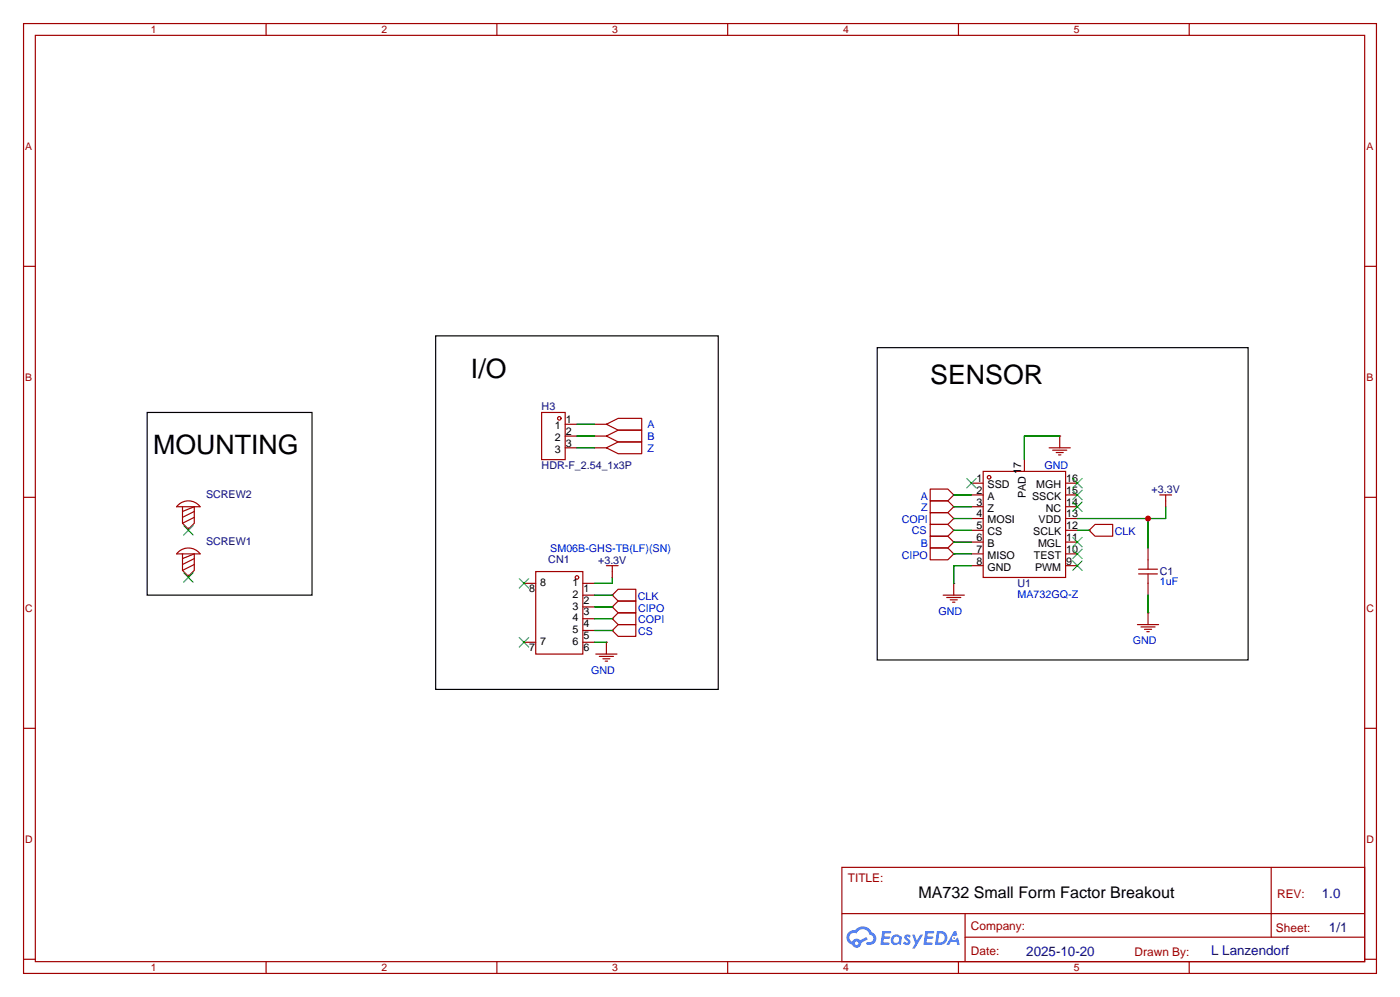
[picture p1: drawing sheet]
<svg xmlns="http://www.w3.org/2000/svg" width="302mm" height="215mm" viewBox="0 0 302 215" stroke-linecap="round" stroke-linejoin="round" font-family="sans-serif">
<g fill="none" stroke="#a10000" stroke-width=".25">
<path d="M5.1 5.1h291.8v204.7h-291.8zM7.6 7.6h286.8v199.7h-286.8zM57.4 5.1v2.5M107.2 5.1v2.5M157 5.1v2.5M206.8 5.1v2.5M256.5 5.1v2.5M5.1 57.4h2.5M294.4 57.4h2.5M5.1 107.2h2.5M294.4 107.2h2.5M5.1 157h2.5"/>
<path d="M294.4 157h2.5M181.6 186.9h112.8v20.4h-112.8zM181.6 196.9h112.7M208.2 196.9v10.2M274.2 187v15M5.1 206.8h2.5M57.4 207.3v2.5M107.2 207.3v2.5M157 207.3v2.5M206.8 207.3v2.5M208.2 202h86.1M256.5 207.3v2.5"/>
<path d="M294.4 206.8h2.5"/>
</g>
<g fill="#5487ff">
<path d="M195.3 201.6l.5-.2 .4 .1 .3 .2-.3 .5a.33 .33 0 0 0-.2-.3 .33 .33 0 0 0-.4 .1l.1 .1a.86 .86 0 0 1 .6 .6 .86 .86 0 0 1-.3 .9l-.6 .1-.6-.4 .3-.4 .5 .3 .3-.1-.1-.2a.88 .88 0 0 1-.5-1.3z"/>
<path d="M196.8 201.4h.5l.5 1.3 .7-1.3h.6l-1.7 3.1h-.6l.6-1.2z"/>
<path d="M190.3 200.7h1.7l.2 .1-.1 .4h-1.3v.6h1l.3 .3-.3 .2h-1.1l-.1 .8 1.2 .1 .1 .2-.1 .2h-1.9z"/>
<path d="M199.6 200.7h1.7l.2 .1-.1 .4h-1.3l-.1 .6h1.1l.2 .3-.2 .2h-1.1l-.1 .8 1.2 .1 .1 .2-.1 .2h-1.9z"/>
<path d="M205.8 200.7h.5l.2 .9-.4 .2a.5 .5 0 0 0-.7 .2 .5 .5 0 0 0 .3 .7 .5 .5 0 0 0 .6-.5l.3-.1 .5 1.5h-.6l-.2-.6h-1.2l-.3 .6h-.7z"/>
<path d="M202.1 200.7l-.4 2.9h.9a1.51 1.51 0 0 0 1.8-1.5 1.51 1.51 0 0 0-1.8-1.4zM202.6 201.2a1.02 1.02 0 0 1 1.2 1.1 1.02 1.02 0 0 1-1.5 .8z"/>
<path d="M192.6 201.7a1.11 1.11 0 0 0-.3 1.6 1.11 1.11 0 0 0 1.6 .2l.4 .1 .2-1.6-.4-.2a1.02 1.02 0 0 0-1.5-.1zM192.6 202.5a.7 .7 0 0 1 1.4 0 .7 .7 0 0 1-1.4 0z"/>
<path d="M183.1 200.9a1.58 1.58 0 0 0 .7 2.7 1.01 1.01 0 0 0 1.2 .7 1.01 1.01 0 0 0 .8-1.1l1.4-.7-.3-.6-1.4 .7a1.03 1.03 0 0 0-1.7 .4 1 1 0 0 1-.5-1.4 1 1 0 0 1 1.5-.4 1.49 1.49 0 0 1 1.5-.9 1.49 1.49 0 0 1 1.3 1.2 .82 .82 0 0 1 .8 1 .82 .82 0 0 1-1.2 .5l-.3 .2v.3a1.4 1.4 0 0 0 2-.6 1.4 1.4 0 0 0-.8-2 2.19 2.19 0 0 0-3.7-.4l-.8 .1zM184.4 203.3a.4 .4 0 0 1 .8 0 .4 .4 0 0 1-.8 0z"/>
<circle cx="205.8" cy="202.2" r=".19"/>
</g>
<g fill="none" stroke="#a10000" stroke-width=".25">
<path d="M116.8 88.9h5.1v10.2h-5.1zM121.9 96.5h2.6M121.9 91.4h2.6M121.9 94h2.6M128.3 96.5h2.5M128.3 91.4h2.5M128.3 94h2.5M130.8 91.4l2.5-1.2h5.1v2.5h-5.1zM130.8 94l2.5-1.3h5.1v2.5h-5.1zM130.8 96.5l2.5-1.3h5.1v2.6h-5.1zM221 99.1v2.5M226.3 96.5h4.6"/>
<path d="M227.1 97h3M227.8 97.5h1.6M228.3 98h.6M228.6 94h.1M228.6 94v2.5M38.5 118.9a3.2 3.2 0 0 1 4.7 .5h-5.1zM38.5 108.7a3.2 3.2 0 0 1 4.7 .5h-5.1zM39.4 119.4v3.5l1.2 1.3 1.3-1.3v-3.5l-2.5 1M39.4 109.2v3.6l1.2 1.2 1.3-1.2v-3.6l-2.5 1M40.6 113.8v.5M41.9 110.2l-2.5 1.3M41.9 111.5l-2.5 1.3"/>
<path d="M200.7 110.5h3.8l1.2 1.3-1.2 1.2h-3.8zM200.7 113h3.8l1.2 1.3-1.2 1.3h-3.8zM200.7 118.1h3.8l1.2 1.3-1.2 1.2h-3.8zM200.7 105.4h3.8l1.2 1.3-1.2 1.2h-3.8zM200.7 107.9h3.8l1.2 1.3-1.2 1.3h-3.8zM200.7 115.6h3.8l1.2 1.2-1.2 1.3h-3.8zM205.7 111.8h.1M205.7 114.3h.1M205.7 119.4h.1M205.7 106.7h.1M205.7 109.2h.1M205.7 116.8h.1"/>
<path d="M209.5 104.1h2.6M209.5 106.7h2.6M209.5 109.2h2.6M209.5 111.8h2.6M209.5 114.3h2.6M209.5 116.8h2.6M209.5 119.4h2.6M212.1 101.6h17.8v22.9h-17.8zM229.9 104.1h2.5M229.9 106.7h2.5M229.9 109.2h2.5M229.9 111.8h2.5"/>
<path d="M229.9 114.3h2.5M229.9 116.8h2.5M229.9 119.4h2.5M234.9 114.3h.1M236.2 113h3.8v2.6h-3.8l-1.3-1.3zM247.6 118.1v4.6M250.2 106.7h2.5M251.5 106.7v2.5M40.6 124v.5M41.9 120.4l-2.5 1.3M41.9 121.7l-2.5 1.2M113 125.7h2.6"/>
<path d="M113 138.4h2.6M115.6 123.2h10.1v17.8h-10.1zM125.7 125.7h2.6M125.7 128.3h2.6M125.7 130.8h2.6M125.7 133.3h2.6M125.7 135.9h2.6M125.7 138.4h2.6M130.8 138.4h.1M130.8 121.9h2.5M130.8 138.4v2.6M132.1 128.3l1.2-1.3h3.9v2.5h-3.9z"/>
<path d="M132.1 128.3h.1M132.1 130.8l1.2-1.3h3.9v2.6h-3.9zM132.1 130.8h.1M132.1 133.3l1.2-1.2h3.9v2.5h-3.9zM132.1 133.3h.1M132.1 135.9l1.2-1.3h3.9v2.6h-3.9zM132.1 135.9h.1M132.1 121.9v2.6M203.5 128.3h4.5M204.2 128.8h3.1M205 129.3h1.5M205.5 129.8h.5"/>
<path d="M205.7 125.7h.1M205.7 125.7v2.6M209.5 121.9h2.6M229.9 121.9h2.5M245.4 134.6h4.5M245.6 123.7h4.1M245.6 122.7h4.1M246.1 135.1h3.1M246.9 135.6h1.5M247.4 136.1h.5M247.6 132.1h.1M247.6 123.7v4.6"/>
<path d="M247.6 132.1v2.5M128.5 141h4.6M129.3 141.5h3M130 142h1.6M130.6 142.5h.5"/>
<circle cx="120.6" cy="90.2" r=".38"/>
<circle cx="213.4" cy="102.9" r=".38"/>
<circle cx="124.5" cy="124.5" r=".38"/>
</g>
<g fill="none" stroke="#3c3" stroke-width=".25">
<path d="M39.6 113.3l2.1 2M41.7 113.3l-2.1 2M208.5 103.1l2.1 2.1M210.6 103.1l-2.1 2.1M231.4 118.4l2 2M231.4 115.8l2 2.1M231.4 108.2l2 2M231.4 105.7l2 2M231.4 103.1l2 2.1M233.4 118.4l-2 2M233.4 115.8l-2 2.1M233.4 108.2l-2 2"/>
<path d="M233.4 105.7l-2 2M233.4 103.1l-2 2.1M39.6 123.4l2.1 2.1M41.7 123.4l-2.1 2.1M112 137.4l2 2M112 124.7l2 2M114 137.4l-2 2M114 124.7l-2 2M231.4 120.9l2 2M233.4 120.9l-2 2"/>
</g>
<g fill="none" stroke="#008700" stroke-width=".25">
<path d="M124.5 94h3.8M124.5 91.4h3.8M124.5 96.5h3.8M228.6 94h-7.6v5.1M205.7 111.8h3.8M205.7 114.3h3.8M205.7 119.4h3.8M205.7 116.8h3.8M205.7 109.2h3.8M205.7 106.7h3.8M232.4 114.3h2.5M247.6 111.8v6.3"/>
<path d="M251.5 109.2v2.6h-19.1M128.3 130.8h3.8M128.3 128.3h3.8M128.3 133.3h3.8M128.3 135.9h3.8M128.3 138.4h2.5M132.1 124.5v1.2h-3.8M209.5 121.9h-3.8v3.8M247.6 128.3v3.8"/>
</g>
<path d="M94 72.4h60.9v76.2h-60.9zM189.2 74.9h80v67.3h-80zM31.7 88.9h35.6v39.4h-35.6z" fill="none" stroke="#000" stroke-width=".25"/>
<circle cx="247.7" cy="111.8" r=".63" fill="#c00"/>
<g font-size="5.8">
<text x="101.6" y="81.4">I/O</text>
<text x="200.7" y="82.7">SENSOR</text>
<text x="33" y="97.9">MOUNTING</text>
</g>
<text font-size="3.5" x="198.1" y="193.6">MA732 Small Form Factor Breakout</text>
<g font-size="2.9" fill="#000080">
<text x="285.1" y="193.5">1.0</text>
<text x="286.7" y="200.9">1/1</text>
<text x="221.4" y="206">2025-10-20</text>
<text x="261.3" y="205.9">L Lanzendorf</text>
</g>
<g font-size="2.6" fill="#a00000">
<text x="182.9" y="190.1">TITLE:</text>
<text x="275.5" y="193.5">REV:</text>
<text x="209.5" y="200.4">Company:</text>
<text x="275.2" y="200.8">Sheet:</text>
<text x="209.5" y="205.9">Date:</text>
<text x="244.8" y="205.9">Drawn By:</text>
</g>
<g font-size="2.3" fill="#000080">
<text x="116.8" y="88.4">H3</text>
<text x="116.8" y="101.1">HDR-F_2.54_1x3P</text>
<text x="44.4" y="107.2">SCREW2</text>
<text x="248.4" y="106.2">+3.3V</text>
<text x="44.4" y="117.4">SCREW1</text>
<text x="118.3" y="121.4">CN1</text>
<text x="129" y="121.5">+3.3V</text>
<text x="250.2" y="123.9">C1</text>
<text x="219.5" y="126.5">U1</text>
</g>
<g font-size="2.3">
<text x="119.7" y="92.5">1</text>
<text x="119.7" y="95">2</text>
<text x="122" y="91.2">1</text>
<text x="122" y="93.8">2</text>
<text x="119.7" y="97.6">3</text>
<text x="122" y="96.3">3</text>
<text x="210.7" y="103.9">1</text>
<text x="210.7" y="106.5">2</text>
<text x="213" y="105.2">SSD</text>
<text x="213" y="107.7">A</text>
<text x="220.3" y="102.1" transform="rotate(-90 220.3 102.1)">17</text>
<text x="221.3" y="107.3" transform="rotate(-90 221.3 107.3)">PAD</text>
<text x="222.6" y="107.7">SSCK</text>
<text x="223.5" y="105.2">MGH</text>
<text x="230" y="106.5">15</text>
<text x="230" y="103.9">16</text>
<text x="210.7" y="109">3</text>
<text x="210.7" y="111.5">4</text>
<text x="213" y="110.3">Z</text>
<text x="213" y="112.8">MOSI</text>
<text x="224.1" y="112.8">VDD</text>
<text x="225.6" y="110.3">NC</text>
<text x="230" y="111.5">13</text>
<text x="230" y="109">14</text>
<text x="210.7" y="114.1">5</text>
<text x="210.7" y="116.6">6</text>
<text x="210.7" y="119.2">7</text>
<text x="213" y="115.3">CS</text>
<text x="213" y="117.9">B</text>
<text x="222.9" y="115.3">SCLK</text>
<text x="223.9" y="117.9">MGL</text>
<text x="230" y="119.2">10</text>
<text x="230" y="116.6">11</text>
<text x="230" y="114.1">12</text>
<text x="210.7" y="121.7">8</text>
<text x="213" y="120.4">MISO</text>
<text x="213" y="123">GND</text>
<text x="223" y="120.4">TEST</text>
<text x="223.3" y="123">PWM</text>
<text x="230" y="121.7">9</text>
<text x="114.2" y="127.6">8</text>
<text x="116.5" y="126.3">8</text>
<text x="123.5" y="126.3">1</text>
<text x="123.5" y="128.8">2</text>
<text x="123.5" y="131.4">3</text>
<text x="125.9" y="127.6">1</text>
<text x="125.9" y="130.1">2</text>
<text x="123.5" y="133.9">4</text>
<text x="123.5" y="136.5">5</text>
<text x="125.9" y="132.7">3</text>
<text x="125.9" y="135.2">4</text>
<text x="125.9" y="137.7">5</text>
<text x="114.2" y="140.3">7</text>
<text x="116.5" y="139">7</text>
<text x="123.5" y="139">6</text>
<text x="125.9" y="140.3">6</text>
</g>
<g font-size="2.3" fill="#00f">
<text x="139.7" y="92.2">A</text>
<text x="139.7" y="94.8">B</text>
<text x="139.7" y="97.3">Z</text>
<text x="225.3" y="101.1">GND</text>
<text x="198.6" y="107.7">A</text>
<text x="194.5" y="112.8">COPI</text>
<text x="198.7" y="110.2">Z</text>
<text x="118.7" y="118.9">SM06B-GHS-TB(LF)(SN)</text>
<text x="196.7" y="115.2">CS</text>
<text x="198.6" y="117.9">B</text>
<text x="240.5" y="115.3">CLK</text>
<text x="194.5" y="120.4">CIPO</text>
<text x="137.6" y="129.3">CLK</text>
<text x="137.7" y="131.8">CIPO</text>
<text x="219.5" y="128.8">MA732GQ-Z</text>
<text x="250.2" y="126.2">1uF</text>
<text x="137.7" y="134.4">COPI</text>
<text x="137.7" y="136.9">CS</text>
<text x="202.4" y="132.5">GND</text>
<text x="244.3" y="138.8">GND</text>
<text x="127.5" y="145.2">GND</text>
</g>
<g font-size="2.2" fill="#a00000">
<text x="32.5" y="7.1">1</text>
<text x="82.3" y="7.1">2</text>
<text x="132.1" y="7.1">3</text>
<text x="181.9" y="7.1">4</text>
<text x="231.6" y="7.1">5</text>
<text x="5.5" y="32.4">A</text>
<text x="294.8" y="32.4">A</text>
<text x="5.5" y="82.2">B</text>
<text x="294.8" y="82.2">B</text>
<text x="5.5" y="132">C</text>
<text x="294.8" y="132">C</text>
<text x="5.5" y="181.8">D</text>
<text x="294.8" y="181.8">D</text>
<text x="32.5" y="209.3">1</text>
<text x="82.3" y="209.3">2</text>
<text x="132.1" y="209.3">3</text>
<text x="181.9" y="209.3">4</text>
<text x="231.6" y="209.3">5</text>
</g>
</svg>
